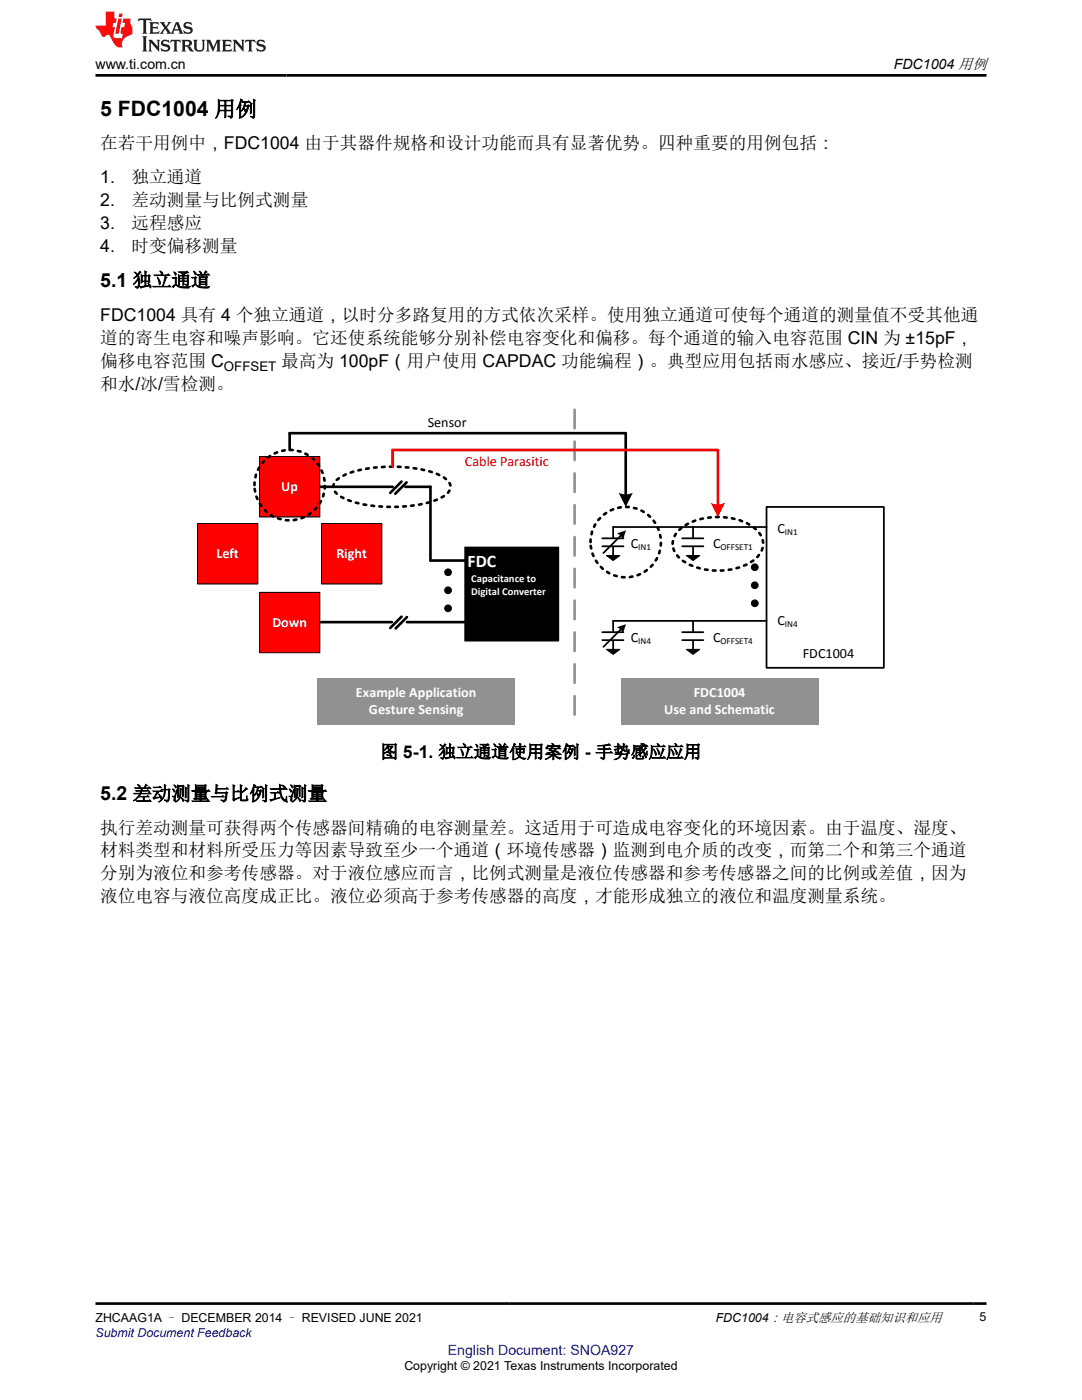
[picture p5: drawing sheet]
<svg xmlns="http://www.w3.org/2000/svg" width="216mm" height="279mm" viewBox="0 0 216 279" stroke-linecap="round" stroke-linejoin="round" font-family="sans-serif">
<g fill="none" stroke="#000" stroke-width=".35">
<path d="M120.2 107.4h4.2M120.2 109h4.2M122.3 109.2v2M124 106.8l-3.6 3.6M136.1 107.4h4.2M136.1 109h4.3M138.3 105.2v2.2M138.3 109.2v2M153 101.2h23.4v32.1h-23.4zM153 105.2h-30.7v2.2M120.2 126.2h4.2M120.2 127.8h4.2"/>
<path d="M122.3 127.9v2M124 125.5l-3.6 3.6M136.1 126.2h4.2M136.1 127.8h4.3M138.3 123.9v2.2M138.3 127.9v2M153 123.9h-30.7v2.2"/>
</g>
<g fill="#000">
<path d="M121 110.9h2.7l-1.4 1zM136.9 110.9h2.7l-1.3 1zM121 129.6h2.7l-1.4 1zM136.9 129.6h2.7l-1.3 1z"/>
<path d="M123.1 106.5l1.8-.6-.6 1.8-.3-.6z" fill-rule="evenodd"/>
<path d="M123.1 125.2l1.8-.6-.6 1.8-.3-.6z" fill-rule="evenodd"/>
<circle cx="150.6" cy="116.8" r=".67"/>
<circle cx="150.6" cy="113.2" r=".67"/>
<circle cx="150.6" cy="120.4" r=".67"/>
</g>
<g fill="none" stroke="#000" stroke-width=".2">
<path d="M121 110.9h2.7l-1.4 1zM136.9 110.9h2.7l-1.3 1zM121 129.6h2.7l-1.4 1zM136.9 129.6h2.7l-1.3 1z"/>
<circle cx="150.6" cy="116.8" r=".67"/>
<circle cx="150.6" cy="113.2" r=".67"/>
<circle cx="150.6" cy="120.4" r=".67"/>
</g>
<path d="M117.8 108.2a7 7 0 0 1 10.3-6.3 7 7 0 0 1 .8 12 7 7 0 0 1-11-4.7l-.1-1M134.2 108.5a4.9 4.9 0 0 1 3.1-4 13.8 13.8 0 0 1 12.8 .5 3.9 3.9 0 0 1 2.2 3.5 3.9 3.9 0 0 1-2.2 3.5 13.5 13.5 0 0 1-13.7 0 4.5 4.5 0 0 1-2.2-3.5" fill="none" stroke="#000" stroke-width=".53" stroke-dasharray=".5 1.1"/>
<path d="M114.7 81.8v62.8" fill="none" stroke="#919191" stroke-width=".53" stroke-dasharray="3.7 2.6"/>
<g fill="#919191">
<path d="M123.9 135.3h39.4v9.3h-39.4z" fill-rule="evenodd"/>
<path d="M63.3 135.3h39.5v9.3h-39.5z" fill-rule="evenodd"/>
</g>
<g fill="#000">
<path d="M92.7 109.2h18.8v18.7h-18.8z" fill-rule="evenodd"/>
<circle cx="89.4" cy="114.2" r=".67"/>
<circle cx="89.4" cy="117.8" r=".67"/>
<circle cx="89.4" cy="121.4" r=".67"/>
</g>
<g fill="none" stroke="#000" stroke-width=".2">
<path d="M92.7 109.2h18.8v18.7h-18.8z"/>
<circle cx="89.4" cy="114.2" r=".67"/>
<circle cx="89.4" cy="117.8" r=".67"/>
<circle cx="89.4" cy="121.4" r=".67"/>
</g>
<path d="M51.8 118.2h12v12.1h-12z" fill-rule="evenodd" fill="#f00"/>
<path d="M51.8 118.2h12v12.1h-12z" fill="none" stroke="#000" stroke-width=".2"/>
<path d="M39.4 104.5h12v12.1h-12z" fill-rule="evenodd" fill="#f00"/>
<path d="M39.4 104.5h12v12.1h-12z" fill="none" stroke="#000" stroke-width=".2"/>
<path d="M64.2 104.5h12v12.1h-12z" fill-rule="evenodd" fill="#f00"/>
<path d="M64.2 104.5h12v12.1h-12z" fill="none" stroke="#000" stroke-width=".2"/>
<path d="M51.8 91.1h12v12.1h-12z" fill-rule="evenodd" fill="#f00"/>
<path d="M51.8 91.1h12v12.1h-12z" fill="none" stroke="#000" stroke-width=".2"/>
<path d="M50.8 96.8a7 7 0 0 1 10.2-6.2 7 7 0 0 1 .9 11.9 7 7 0 0 1-11-4.6l-.1-1.1M66.5 97.2a2.62 2.62 0 0 1 1.6-2.1 25 25 0 0 1 13.2-1.8 16.3 16.3 0 0 1 7.7 2.3 1.79 1.79 0 0 1 0 3.1 17.5 17.5 0 0 1-9.2 2.4 24.2 24.2 0 0 1-11.7-1.9 2.62 2.62 0 0 1-1.6-2" fill="none" stroke="#000" stroke-width=".53" stroke-dasharray=".5 1.1"/>
<path d="M57.8 89.8v-3.3h67.1v12.5M64 97.2h14.4M80.1 96.1l-2.2 2.3M80.9 97.2h5v14.7h6.8M81.1 96.3l-2.2 2.2M64 124.2h14.2M80.1 123.1l-2.2 2.2M81.2 124.2h11.5M81.2 123.2l-2.2 2.2" fill="none" stroke="#000" stroke-width=".53"/>
<path d="M123.4 98.3a3.2 3.2 0 0 0 2.9 0l-1.4 2.9z" fill-rule="evenodd" fill="#000"/>
<path d="M78.4 93.1v-3.3h64.8v11.2" fill="none" stroke="#f00" stroke-width=".53"/>
<path d="M141.8 100.3a3.2 3.2 0 0 0 2.9 0l-1.5 2.9z" fill-rule="evenodd" fill="#f00"/>
<path d="M27.7 3.7l-.2 .6 .5-.3h.6v.2v2.2l-.2 .3h1l-.2-.3v-2.2v-.2h.5l.5 .3-.1-.6zM29.8 4.4l.2 .4v1.6l-.2 .3h1.9l.1-.6a1.08 1.08 0 0 1-1.3 .2v-.6h.6l.4 .1v-.6l-.4 .2h-.6v-.6l.2-.1a1 1 0 0 1 1 .3l-.1-.6zM31.8 4.4l1 1.2-1 1.1h.9l-.2-.2 .4-.7 .5 .7-.2 .2h1.6l-.2-.2 .1-.4h1l.1 .4-.1 .2h.9l-.2-.3-.8-2h-.5l-1 2.2-.8-1.1 .9-1.1h-.8l.2 .2-.5 .7-.3-.7 .1-.2zM35.2 4.8l.4 1h-.8zM36.8 4.6a.65 .65 0 0 0-.2 .7 .65 .65 0 0 0 .6 .4l.7 .2 .1 .2a.79 .79 0 0 1-.7 .4 .79 .79 0 0 1-.7-.5l.1 .7 .2-.1a.93 .93 0 0 0 1.1 .1 .93 .93 0 0 0 .4-.9 1.46 1.46 0 0 0-1.2-.6l-.1-.4a1.09 1.09 0 0 1 1.2 .2l-.2-.6-.1 .1-.6-.1zM28.4 7.2l.2 .4v2.3l-.2 .4h1l-.2-.4v-2.3l.2-.4zM29.6 7.9l.2 .4v1.6l-.2 .4h.8l-.3-.4v-1.4l1.7 1.8v-2l.2-.4h-.8l.2 .3 .1 1.1-1.2-1.4zM32.3 8.1a.65 .65 0 0 0-.2 .7 .65 .65 0 0 0 .7 .4l.6 .2 .1 .3a.79 .79 0 0 1-.7 .3 .79 .79 0 0 1-.7-.5l.1 .8 .2-.1a.93 .93 0 0 0 1.1 0 .93 .93 0 0 0 .4-.9 1.46 1.46 0 0 0-1.2-.6l-.1-.4a1.09 1.09 0 0 1 1.2 .2l-.2-.6-.1 .1-.6-.1zM34.1 7.9l-.1 .7a.63 .63 0 0 1 .7-.4l.1 1.7-.3 .4h1l-.2-.4v-1.7a.66 .66 0 0 1 .8 .4l-.1-.7zM36.2 7.9l.2 .4v1.6l-.2 .4h.9l-.2-.2v-.8l.5 .1 .1 .1a.79 .79 0 0 0 1.2 .7l-1-1a.61 .61 0 0 0 .6-.6 .61 .61 0 0 0-.5-.6zM36.9 8.3l.2-.1a.47 .47 0 0 1 .5 .1 .47 .47 0 0 1 .1 .5l-.2 .2h-.6zM38.5 7.9l.2 .3a2.27 2.27 0 0 0 .4 1.9 1.04 1.04 0 0 0 1.7-.6v-1.3l.2-.3h-.8l.2 .4v1.2a.6 .6 0 0 1-.6 .5 .6 .6 0 0 1-.6-.5v-1.2l.3-.4zM41.1 7.9l.2 .4v1.6l-.2 .4h.7l-.2-.4v-1.5l.9 1.9 .8-1.9v1.5l-.2 .4h1l-.3-.4v-1.6l.3-.4h-.8l-.7 1.6-.7-1.6zM44.3 7.9l.2 .4v1.6l-.2 .4h1.9l.1-.6a1.09 1.09 0 0 1-1.3 .1v-.6h.6l.4 .2v-.7l-.4 .2h-.6v-.5l.2-.2a1.01 1.01 0 0 1 1 .3l-.1-.6zM46.4 7.9l.3 .4v1.6l-.3 .4h.8l-.2-.4v-1.4l1.6 1.8v-2l.2-.4h-.7l.2 .3v1.1l-1.2-1.4zM49 7.9l-.1 .7a.63 .63 0 0 1 .8-.4v1.7l-.3 .4h1l-.2-.4v-1.7a.66 .66 0 0 1 .8 .4l-.1-.7zM51.4 8.1a.65 .65 0 0 0-.2 .7 .65 .65 0 0 0 .6 .4l.6 .2 .2 .3a.79 .79 0 0 1-.8 .3 .79 .79 0 0 1-.6-.5l.1 .8 .2-.1a.93 .93 0 0 0 1 0 .93 .93 0 0 0 .5-.9 1.46 1.46 0 0 0-1.3-.6l-.1-.4a1.09 1.09 0 0 1 1.3 .2l-.2-.6-.2 .1-.5-.1z" fill="#231f20"/>
<path d="M21.1 2.3v2.8h-2.1l.1 .4 .9 .9a.95 .95 0 0 0 .9 .9 .59 .59 0 0 1 .6-.3 .59 .59 0 0 1 .5 .3l.4 .8a1.59 1.59 0 0 0 2.1 1.3 1.61 1.61 0 0 1 1-2.2l1-.4-.1-1.4a1.59 1.59 0 0 1-.4-1.7h-1.4l-.2 .9h.5l-.1 .8h-.5l-.2 1v.3h.4l-.2 .9h-.6a.73 .73 0 0 1-1.1-.6l.3-1.6h-.5l.2-.8h.5l.2-.9h-.5v-1.4zM23.6 3.7l-.6 3h.7l.6-3zM23.8 2.7l-.1 .7h.7l.1-.7z" fill="#ed1c24"/>
<path d="M19 15h177.8M19 260.2h177.8" fill="none" stroke="#000" stroke-width=".53"/>
<text font-size="4.2" x="20" y="23.2">5 FDC1004 用例</text>
<g font-size="3.9">
<text x="20" y="57.2">5.1 独立通道</text>
<text x="20" y="159.7">5.2 差动测量与比例式测量</text>
</g>
<g font-size="3.5">
<text x="20" y="29.7">在若干用例中，FDC1004 由于其器件规格和设计功能而具有显著优势。四种重要的用例包括：</text>
<text x="20" y="36.4">1.</text>
<text x="20" y="41">2.</text>
<text x="26.2" y="36.4">独立通道</text>
<text x="26.2" y="41">差动测量与比例式测量</text>
<text x="20" y="45.6">3.</text>
<text x="26.2" y="45.6">远程感应</text>
<text x="20" y="50.2">4.</text>
<text x="26.2" y="50.2">时变偏移测量</text>
<text x="20" y="64.1">FDC1004 具有 4 个独立通道，以时分多路复用的方式依次采样。使用独立通道可使每个通道的测量值不受其他通</text>
<text x="20" y="68.7">道的寄生电容和噪声影响。它还使系统能够分别补偿电容变化和偏移。每个通道的输入电容范围 CIN 为 ±15pF，</text>
<text x="20" y="73.2">偏移电容范围 C</text>
<text x="20" y="77.8">和水/冰/雪检测。</text>
<text x="56.1" y="73.2">最高为 100pF（用户使用 CAPDAC 功能编程）。典型应用包括雨水感应、接近/手势检测</text>
<text x="75.9" y="151.3">图 5-1. 独立通道使用案例 - 手势感应应用</text>
<text x="20" y="166.5">执行差动测量可获得两个传感器间精确的电容测量差。这适用于可造成电容变化的环境因素。由于温度、湿度、</text>
<text x="20" y="170.8">材料类型和材料所受压力等因素导致至少一个通道（环境传感器）监测到电介质的改变，而第二个和第三个通道</text>
<text x="20" y="175.4">分别为液位和参考传感器。对于液位感应而言，比例式测量是液位传感器和参考传感器之间的比例或差值，因为</text>
<text x="20" y="179.9">液位电容与液位高度成正比。液位必须高于参考传感器的高度，才能形成独立的液位和温度测量系统。</text>
</g>
<text font-size="3.5" fill="#fff" x="93.3" y="113.2">FDC</text>
<g font-size="2.8">
<text x="19" y="13.8">www.ti.com.cn</text>
<text x="178.3" y="13.8">FDC1004 用例</text>
<text x="85.4" y="85.3">Sensor</text>
<text x="155.1" y="106.3">C</text>
<text x="125.9" y="109.4">C</text>
<text x="142.3" y="109.4">C</text>
<text x="155.1" y="124.8">C</text>
<text x="125.9" y="128.1">C</text>
<text x="142.3" y="128.1">C</text>
<text x="160.2" y="131.4">FDC1004</text>
</g>
<text font-size="2.8" fill="#f00" x="92.8" y="92.9">Cable Parasitic</text>
<g font-size="2.8" fill="#fff">
<text x="56.1" y="98">Up</text>
<text x="43.2" y="111.4">Left</text>
<text x="67.1" y="111.4">Right</text>
<text x="54.3" y="125.1">Down</text>
<text x="71" y="139.1">Example Application</text>
<text x="73.6" y="142.5">Gesture Sensing</text>
<text x="132.5" y="142.5">Use and Schematic</text>
<text x="138.4" y="139.1">FDC1004</text>
</g>
<text font-size="2.8" fill="#00f" x="89.4" y="270.4">English Document: SNOA927</text>
<text font-size="2.6" x="44.7" y="74">OFFSET</text>
<g font-size="2.5">
<text x="19" y="263.8">ZHCAAG1A – DECEMBER 2014 – REVISED JUNE 2021</text>
<text x="142.8" y="263.8">FDC1004：电容式感应的基础知识和应用</text>
<text x="195.5" y="263.6">5</text>
<text x="80.7" y="273.5">Copyright © 2021 Texas Instruments Incorporated</text>
</g>
<text font-size="2.5" fill="#00f" x="19" y="266.8">Submit Document Feedback</text>
<g font-size="2.1" fill="#fff">
<text x="94" y="116.2">Capacitance to</text>
<text x="94" y="118.8">Digital Converter</text>
</g>
<g font-size="1.8">
<text x="156.6" y="106.7">IN1</text>
<text x="127.4" y="109.8">IN1</text>
<text x="143.8" y="109.8">OFFSET1</text>
<text x="156.6" y="125.2">IN4</text>
<text x="127.4" y="128.5">IN4</text>
<text x="143.8" y="128.5">OFFSET4</text>
</g>
</svg>
